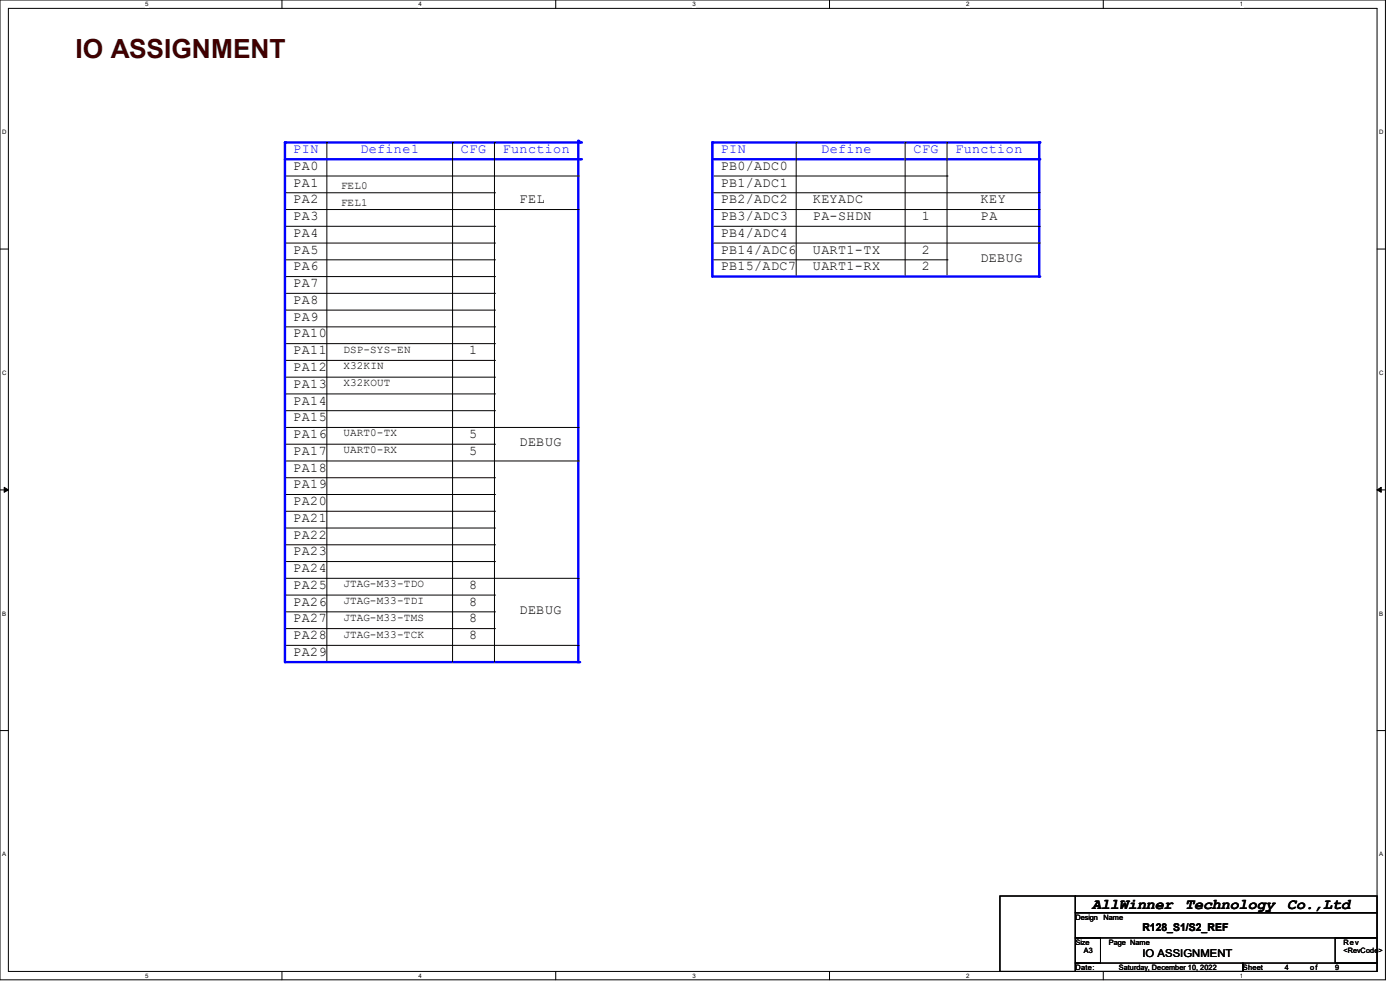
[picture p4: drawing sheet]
<svg xmlns="http://www.w3.org/2000/svg" width="297mm" height="210mm" viewBox="0 0 297 210" stroke-linecap="round" stroke-linejoin="round" font-family="sans-serif">
<path d="M0 0h293.9v207.9h-293.9zM1.8 1.8h290.3v204.3h-290.3z" fill="none" stroke="#000" stroke-width=".21"/>
<g fill="#fff">
<path d="M30.8 .2h.7v1.4h-.7z"/>
<path d="M30.8 206.2h.7v1.4h-.7z"/>
</g>
<path d="M59.8 0v1.8M59.8 206.1v1.8" fill="none" stroke="#000" stroke-width=".21"/>
<g fill="#fff">
<path d="M88.8 .2h.7v1.4h-.7z"/>
<path d="M88.8 206.2h.7v1.4h-.7z"/>
</g>
<path d="M117.9 0v1.8M117.9 206.1v1.8" fill="none" stroke="#000" stroke-width=".21"/>
<g fill="#fff">
<path d="M146.9 .2h.7v1.4h-.7z"/>
<path d="M146.9 206.2h.7v1.4h-.7z"/>
</g>
<path d="M176 0v1.8M176 206.1v1.8" fill="none" stroke="#000" stroke-width=".21"/>
<g fill="#fff">
<path d="M205 .2h.7v1.4h-.7z"/>
<path d="M205 206.2h.7v1.4h-.7z"/>
</g>
<path d="M234.1 0v1.8M234.1 206.1v1.8" fill="none" stroke="#000" stroke-width=".21"/>
<g fill="#fff">
<path d="M263.1 .2h.6v1.4h-.6z"/>
<path d="M263.1 206.2h.6v1.4h-.6z"/>
<path d="M.5 27.3h.9v1.4h-.9z"/>
<path d="M292.6 27.3h.9v1.4h-.9z"/>
<path d="M.5 78.4h.9v1.4h-.9z"/>
<path d="M292.6 78.4h.9v1.4h-.9z"/>
</g>
<path d="M0 52.8h1.8M292.1 52.8h1.8" fill="none" stroke="#000" stroke-width=".21"/>
<g fill="#fff">
<path d="M.5 129.5h.8v1.4h-.8z"/>
<path d="M292.6 129.5h.8v1.4h-.8z"/>
</g>
<path d="M0 103.9h1.8M292.1 103.9h1.8" fill="none" stroke="#000" stroke-width=".21"/>
<path d="M.9 103.4l.9 .5-.9 .5zM292.1 103.9l.9-.5v1z" fill="#000" stroke="#000" stroke-width=".21"/>
<g fill="#fff">
<path d="M.5 180.5h.8v1.4h-.8z"/>
<path d="M292.6 180.5h.8v1.4h-.8z"/>
</g>
<path d="M0 155h1.8M292.1 155h1.8" fill="none" stroke="#000" stroke-width=".21"/>
<path d="M122.7 29.9v110.6" fill="none" stroke="#00f" stroke-width=".51"/>
<circle cx="122.7" cy="29.9" r=".25" fill="#00f"/>
<path d="M60.5 30.2h62.7" fill="none" stroke="#00f" stroke-width=".51"/>
<circle cx="123.2" cy="30.2" r=".25" fill="#00f"/>
<path d="M69.3 30.2h.1M69.3 30.2v110.3" fill="none" stroke="#000" stroke-width=".21"/>
<path d="M60.5 33.8h62.7" fill="none" stroke="#00f" stroke-width=".51"/>
<circle cx="123.2" cy="33.8" r=".25" fill="#00f"/>
<path d="M60.5 140.5h62.4" fill="none" stroke="#00f" stroke-width=".51"/>
<circle cx="122.9" cy="140.5" r=".25" fill="#00f"/>
<g fill="none" stroke="#000" stroke-width=".21">
<path d="M60.5 37.3h62.2M96 30.2h.1M96 30.2v110.3M104.9 30.2h.1M104.9 30.2v110.3M122.7 37.3h.1M60.5 58.7h44.4M60.5 55.1h44.4M60.5 51.6h44.4M60.5 48h44.4M60.5 44.4h62.2M60.5 40.9h44.4"/>
<path d="M104.9 58.7h.1M104.9 55.1h.1M104.9 51.6h.1M104.9 48h.1M104.9 40.9h.1M122.7 44.4h.1M60.5 76.5h44.4M60.5 72.9h44.4M60.5 69.3h44.4M60.5 65.8h44.4M60.5 62.2h44.4M104.9 76.5h.1"/>
<path d="M104.9 72.9h.1M104.9 69.3h.1M104.9 65.8h.1M104.9 62.2h.1M60.5 80h44.4M60.5 83.6h44.4M60.5 87.1h44.4M60.5 90.7h62.2M60.5 97.8h62.2M60.5 94.2h44.4M104.9 80h.1M104.9 83.6h.1"/>
<path d="M104.9 87.1h.1M104.9 94.2h.1M122.7 90.7h.1M122.7 97.8h.1M60.5 101.3h44.4M60.5 108.5h44.4M60.5 104.9h44.4M60.5 115.6h44.4M60.5 112h44.4M60.5 119.1h44.4M104.9 101.3h.1M104.9 108.5h.1"/>
<path d="M104.9 104.9h.1M104.9 115.6h.1M104.9 112h.1M104.9 119.1h.1M60.5 122.7h62.2M60.5 126.2h44.4M60.5 129.8h44.4M60.5 133.3h44.4M60.5 136.9h62.2M104.9 126.2h.1M104.9 129.8h.1M104.9 133.3h.1"/>
<path d="M122.7 122.7h.1M122.7 136.9h.1"/>
</g>
<path d="M60.5 30.2v110.3" fill="none" stroke="#00f" stroke-width=".51"/>
<circle cx="60.5" cy="30.2" r=".25" fill="#00f"/>
<path d="M151.1 33.8h69.4" fill="none" stroke="#00f" stroke-width=".51"/>
<circle cx="220.5" cy="33.8" r=".25" fill="#00f"/>
<path d="M151.1 30.2h69.4" fill="none" stroke="#00f" stroke-width=".51"/>
<circle cx="220.5" cy="30.2" r=".25" fill="#00f"/>
<path d="M220.5 30.2v28.5" fill="none" stroke="#00f" stroke-width=".51"/>
<circle cx="220.5" cy="30.2" r=".25" fill="#00f"/>
<path d="M151.1 37.3h49.8M168.9 30.2h.1M168.9 30.2v28.5M192 30.2h.1M192 30.2v28.5M200.9 37.3h.1M200.9 30.2h.1M200.9 30.2v28.5" fill="none" stroke="#000" stroke-width=".21"/>
<path d="M151.1 58.7h69.4" fill="none" stroke="#00f" stroke-width=".51"/>
<circle cx="220.5" cy="58.7" r=".25" fill="#00f"/>
<path d="M151.1 51.6h69.4M151.1 48h69.4M151.1 44.4h69.4M151.1 40.9h69.4M151.1 55.1h49.8M200.9 55.1h.1M220.5 51.6h.1M220.5 48h.1M220.5 44.4h.1M220.5 40.9h.1" fill="none" stroke="#000" stroke-width=".21"/>
<path d="M151.1 30.2v28.5" fill="none" stroke="#00f" stroke-width=".51"/>
<circle cx="151.1" cy="30.2" r=".25" fill="#00f"/>
<path d="M212.1 190.1h16v16h-16zM228.1 190.1h64v3.5h-64zM228.1 193.6h64v5.4h-64zM228.1 199h5.4v5.3h-5.4zM283.3 199h8.8v5.3h-8.8zM228.1 204.3h35.6v1.8h-35.6zM263.7 204.3h28.4v1.8h-28.4z" fill="none" stroke="#000" stroke-width=".21"/>
<text font-size="5.6" fill="#400000" x="16" y="12.3">IO ASSIGNMENT</text>
<g font-size="3.2">
<text x="231.7" y="192.7">AllWinner</text>
<text x="251.4" y="192.7">Technology</text>
<text x="273.1" y="192.7">Co.,Ltd</text>
</g>
<g font-size="2.8" fill="#00f">
<text x="62.2" y="32.5">PIN</text>
<text x="76.5" y="32.5">Define1</text>
<text x="97.8" y="32.5">CFG</text>
<text x="106.7" y="32.5">Function</text>
<text x="152.9" y="32.5">PIN</text>
<text x="174.2" y="32.5">Define</text>
<text x="193.8" y="32.5">CFG</text>
<text x="202.7" y="32.5">Function</text>
</g>
<g font-size="2.8">
<text x="62.2" y="39.6">PA1</text>
<text x="62.2" y="36">PA0</text>
<text x="152.9" y="39.6">PB1/ADC1</text>
<text x="152.9" y="36">PB0/ADC0</text>
<text x="62.2" y="46.7">PA3</text>
<text x="62.2" y="43.1">PA2</text>
<text x="110.2" y="43.1">FEL</text>
<text x="152.9" y="46.7">PB3/ADC3</text>
<text x="152.9" y="43.1">PB2/ADC2</text>
<text x="172.5" y="43.1">KEYADC</text>
<text x="172.5" y="46.7">PA-SHDN</text>
<text x="195.6" y="46.7">1</text>
<text x="208" y="46.7">PA</text>
<text x="208" y="43.1">KEY</text>
<text x="62.2" y="50.2">PA4</text>
<text x="62.2" y="53.8">PA5</text>
<text x="152.9" y="53.8">PB14/ADC6</text>
<text x="152.9" y="50.2">PB4/ADC4</text>
<text x="172.5" y="53.8">UART1-TX</text>
<text x="195.6" y="53.8">2</text>
<text x="62.2" y="57.4">PA6</text>
<text x="152.9" y="57.4">PB15/ADC7</text>
<text x="172.5" y="57.4">UART1-RX</text>
<text x="195.6" y="57.4">2</text>
<text x="208" y="55.6">DEBUG</text>
<text x="62.2" y="64.5">PA8</text>
<text x="62.2" y="60.9">PA7</text>
<text x="62.2" y="71.6">PA10</text>
<text x="62.2" y="68">PA9</text>
<text x="62.2" y="75.1">PA11</text>
<text x="99.6" y="75.1">1</text>
<text x="62.2" y="78.7">PA12</text>
<text x="62.2" y="82.3">PA13</text>
<text x="62.2" y="85.8">PA14</text>
<text x="62.2" y="89.4">PA15</text>
<text x="62.2" y="92.9">PA16</text>
<text x="99.6" y="92.9">5</text>
<text x="110.2" y="94.7">DEBUG</text>
<text x="62.2" y="96.5">PA17</text>
<text x="62.2" y="100">PA18</text>
<text x="99.6" y="96.5">5</text>
<text x="62.2" y="107.1">PA20</text>
<text x="62.2" y="103.6">PA19</text>
<text x="62.2" y="110.7">PA21</text>
<text x="62.2" y="117.8">PA23</text>
<text x="62.2" y="114.3">PA22</text>
<text x="62.2" y="121.4">PA24</text>
<text x="62.2" y="124.9">PA25</text>
<text x="99.6" y="124.9">8</text>
<text x="62.2" y="128.5">PA26</text>
<text x="99.6" y="128.5">8</text>
<text x="110.2" y="130.3">DEBUG</text>
<text x="62.2" y="132">PA27</text>
<text x="62.2" y="135.6">PA28</text>
<text x="99.6" y="132">8</text>
<text x="99.6" y="135.6">8</text>
<text x="62.2" y="139.1">PA29</text>
</g>
<g font-size="2.3">
<text x="72.3" y="40.1">FEL0</text>
<text x="72.3" y="43.7">FEL1</text>
<text x="72.9" y="74.8">DSP-SYS-EN</text>
<text x="72.9" y="78.4">X32KIN</text>
<text x="72.9" y="81.9">X32KOUT</text>
<text x="72.9" y="92.6">UART0-TX</text>
<text x="72.9" y="96.1">UART0-RX</text>
<text x="72.9" y="124.6">JTAG-M33-TDO</text>
<text x="72.9" y="131.7">JTAG-M33-TMS</text>
<text x="72.9" y="128.1">JTAG-M33-TDI</text>
<text x="72.9" y="135.3">JTAG-M33-TCK</text>
<text x="242.4" y="197.5">R128_S1/S2_REF</text>
<text x="242.4" y="203">IO ASSIGNMENT</text>
</g>
<g font-size="1.6">
<text x="228.1" y="195.1">Design</text>
<text x="234.1" y="195.1">Name</text>
<text x="228.1" y="200.4">Size</text>
<text x="229.9" y="202.2">A3</text>
<text x="235.2" y="200.4">Page Name</text>
<text x="285" y="202.2">&lt;RevCode&gt;</text>
<text x="285" y="200.4">Rev</text>
<text x="228.1" y="205.7">Date:</text>
<text x="237.4" y="205.7">Saturday, December 10, 2022</text>
<text x="263.7" y="205.7">Sheet</text>
<text x="272.6" y="205.7">4</text>
<text x="277.9" y="205.7">o f</text>
<text x="283.2" y="205.7">9</text>
</g>
<g font-size="1.3">
<text x="30.8" y="1.3">5</text>
<text x="88.8" y="1.3">4</text>
<text x="146.9" y="1.3">3</text>
<text x="205" y="1.3">2</text>
<text x="263.1" y="1.3">1</text>
<text x=".5" y="28.4">D</text>
<text x="292.6" y="28.4">D</text>
<text x=".5" y="79.5">C</text>
<text x="292.6" y="79.5">C</text>
<text x=".5" y="130.6">B</text>
<text x="292.6" y="130.6">B</text>
<text x=".5" y="181.7">A</text>
<text x="292.6" y="181.7">A</text>
<text x="30.8" y="207.4">5</text>
<text x="88.8" y="207.4">4</text>
<text x="146.9" y="207.4">3</text>
<text x="205" y="207.4">2</text>
<text x="263.1" y="207.4">1</text>
</g>
</svg>
